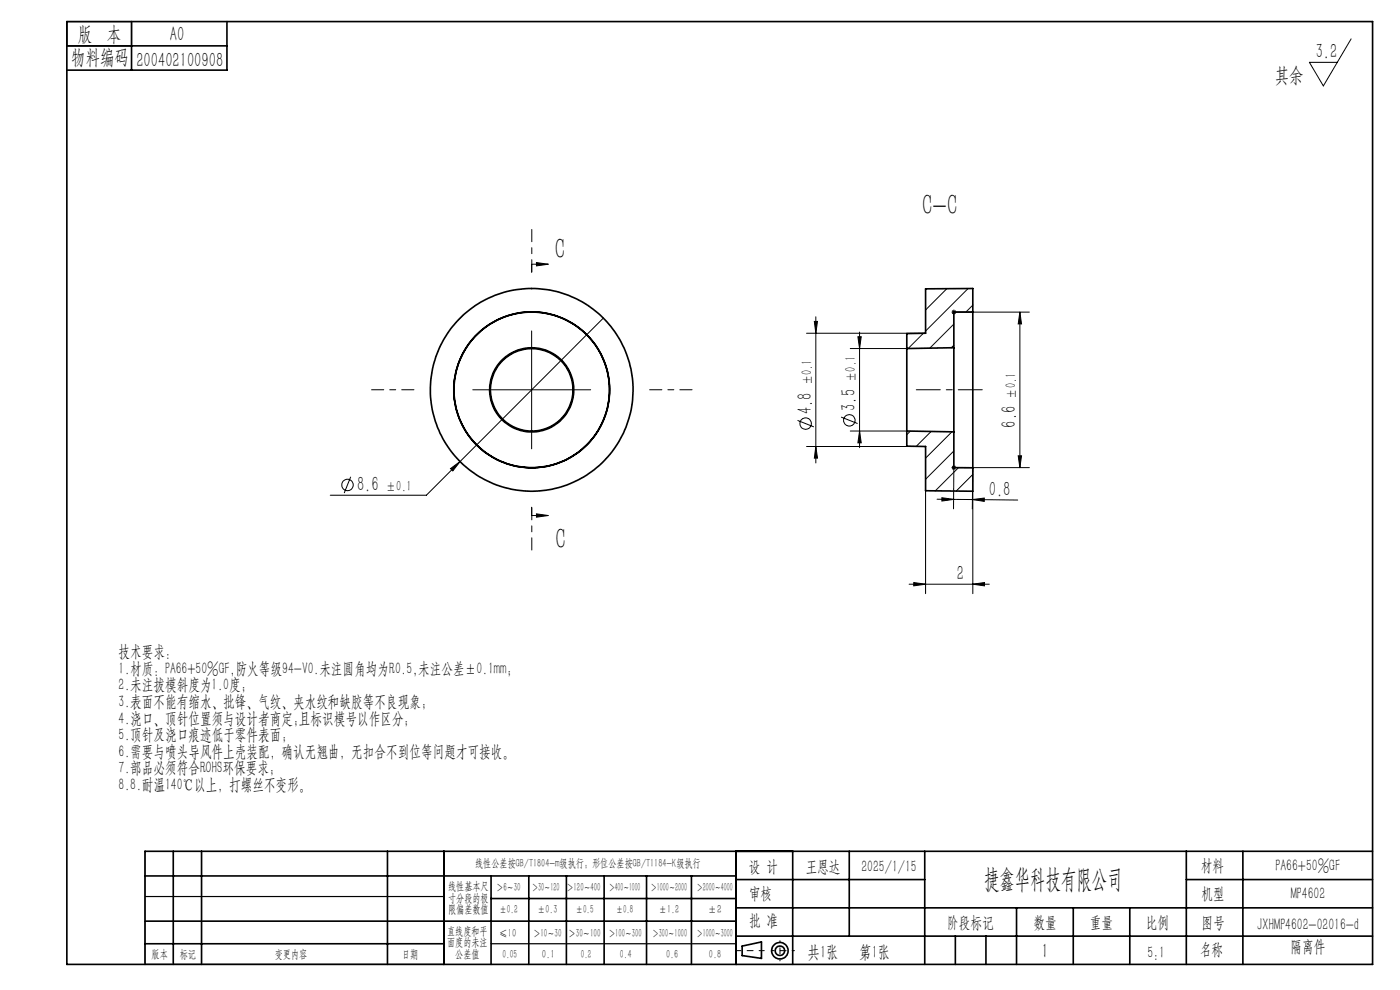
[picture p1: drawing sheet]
<svg xmlns="http://www.w3.org/2000/svg" width="297mm" height="210mm" viewBox="0 0 297 210" stroke-linecap="round" stroke-linejoin="round" font-family="sans-serif">
<g fill="none" stroke="#000" stroke-width=".21">
<path d="M286.6 8.2l-5.9 10-2.9-5h5.9M113.8 55.7l2.5 .3-2.5 .4zM116.3 56h-3.5v1.8M112.8 70.2v25M128 67.5l-30.4 30.4M171.1 70.7h25.3M172.8 68.2h.6l-.3 2.5zM173.1 67.2v31M180.4 73.9h12M182 71.4h.7l-.3 2.5zM182.4 70.4v24.6M195.9 70.7l-3.2 3.2"/>
<path d="M200.9 61.2l-4.5 4.5M201.9 66.2h16.5M202 65.9l.7 .7M202.4 65.7v1M202.4 68.7l-5.2 5.2M202.4 73.2l-.6 .6M202.7 65.9l-.7 .7M205.4 61.2l-9 9M206.4 64.7l-1.5 1.5M216.4 66.2l.3 2.5h-.7zM216.4 66.2v33M95.6 99.4l2-1.5-1.5 2z"/>
<path d="M97.6 97.9l-7.1 7.1h-20.4M100.3 82.7h25M169.2 89.2l3.4 1.3M171.1 94.7h25.3M173.1 94.7l.3 2.5h-.6zM178.4 88.5l3.5 1.3M180.4 91.4h12M182.4 91.4l.3 2.5h-.7zM193.1 91.5l-.7 .7M197.5 91.5l-3.1 3.2M201.9 99.2h16.5M201.9 91.6l-5.5 5.6"/>
<path d="M202 98.8l.7 .7M202.4 98.7v1M202.4 95.7l-6 6M202.4 99.2l-.1 8.7M202.7 98.8l-.7 .7M203.3 99.2l-4.9 4.9M206.4 99.2l-.1 8.8M216 96.7h.7l-.3 2.5zM74.4 101.1l-1.4 3.5M112.8 107.6v1.8h3.5M113.8 109l2.5 .4-2.5 .3zM196.4 104.1v21.8"/>
<path d="M198.8 105.9l7.5 .1M199.8 105.6l2.5 .3-2.5 .4zM206.3 106l2.5-.4v.8zM206.3 106l9.6 .1M206.4 104.2v21.7M206.4 100.6l-3.6 3.6M192.9 123.9h17M193.9 123.6l2.5 .3-2.5 .4zM206.4 123.9l2.4-.3v.7z"/>
<circle cx="170.9" cy="89.8" r="1.2"/>
<circle cx="180.2" cy="89.2" r="1.21"/>
<circle cx="73.7" cy="102.9" r="1.21"/>
</g>
<g fill="none" stroke="#000" stroke-width=".35">
<path d="M14.2 4.6h277v200h-277zM14.2 9.7h34M27.9 4.6v10.3M48.2 4.6v10.3h-34M192.4 73.9v17.5M202.4 73.8v17.8M202.4 73.8l-10 .1M206.4 66.2v33M206.4 66.2v-5l-10 .1v9.4l-4 .1v3.1M206.4 66.2h-4v7.6M192.4 91.4v3.2l4 .1v9.4l10 .1v-5M192.4 91.4l10 .2"/>
<path d="M202.4 91.6v7.6h4M30.8 195.4h125.4M30.8 185.8h125.4M36.8 180.6v24M42.8 180.6v24M82.2 180.6v24M94.2 180.6v24M104.2 185.8v18.8M104.2 190.6h52M112.2 185.8v18.8M120.2 185.8v18.8M128.2 185.8v18.8"/>
<path d="M137.2 185.8v18.8M146.7 185.8v18.8M156.2 180.6v24M156.2 186.6h40M156.2 198.6h135M156.2 192.6h135M168.2 180.6v24M180.2 180.6v18M196.2 180.6v24M202.7 198.6v6M209.2 198.6v6M215.7 192.6v12"/>
<path d="M227.7 192.6v12M239.7 192.6v12M251.7 186.6h39.5M251.7 180.6v24M263.7 180.6v24M291.2 180.6h-260.4v24M30.8 200.2h63.4M157.4 200.7l4.1-.9v3.5l-4.1-.6z"/>
<circle cx="112.8" cy="82.7" r="8.9"/>
<circle cx="112.8" cy="82.7" r="16.5"/>
<circle cx="112.8" cy="82.7" r="21.5"/>
<circle cx="112.8" cy="82.7" r="8.7"/>
<circle cx="165.5" cy="201.7" r="1.74"/>
<circle cx="165.5" cy="201.7" r="1"/>
</g>
<path d="M194.4 82.7h14" fill="none" stroke="#000" stroke-width=".21" stroke-dasharray="15.2 1.3 1.3 1.3" stroke-dashoffset="10.1"/>
<path d="M112.8 57.7v-9M87.8 82.7h-9M137.8 82.7h9M112.8 107.7v9" fill="none" stroke="#000" stroke-width=".21" stroke-dasharray="15.2 1.3 1.3 1.3" stroke-dashoffset="12.6"/>
<path d="M162.1 201.7h-6" fill="none" stroke="#000" stroke-width=".21" stroke-dasharray="15.2 1.3 1.3 1.3" stroke-dashoffset="14.1"/>
<path d="M168.5 201.7h-4.8" fill="none" stroke="#000" stroke-width=".21" stroke-dasharray="15.2 1.3 1.3 1.3" stroke-dashoffset="14.7"/>
<path d="M165.5 199.6v4.2" fill="none" stroke="#000" stroke-width=".21" stroke-dasharray="15.2 1.3 1.3 1.3" stroke-dashoffset="15"/>
<path d="M14.2 4.6h13.7v5.1h-13.7zM30.8 190.2h63.4M30.8 204.6h63.4M104.2 200.2h52" fill="none" stroke="#000" stroke-width=".25"/>
<g fill="#000">
<path d="M95.6 99.4l2-1.5-1.5 2z"/>
<path d="M113.8 55.7l2.5 .3-2.5 .4zM113.8 109l2.5 .4-2.5 .3z"/>
<path d="M172.8 68.2h.6l-.3 2.5zM173.1 94.7l.3 2.5h-.6z"/>
<path d="M182 71.4h.7l-.3 2.5zM182.4 91.4l.3 2.5h-.7z"/>
<path d="M216.4 66.2l.3 2.5h-.7zM216 96.7h.7l-.3 2.5z"/>
<path d="M206.3 106l2.5-.4v.8zM199.8 105.6l2.5 .3-2.5 .4z"/>
<path d="M193.9 123.6l2.5 .3-2.5 .4zM206.4 123.9l2.4-.3v.7z"/>
</g>
<g font-size="6.3">
<text x="195.6" y="45.6">C-C</text>
<text x="117.7" y="55">C</text>
<text x="117.8" y="116.4">C</text>
</g>
<text font-size="5.6" x="208.8" y="188.3">捷鑫华科技有限公司</text>
<g font-size="4.4">
<text x="16.5" y="8.6">版 本</text>
<text x="36.1" y="8.6">A0</text>
<text x="15.1" y="13.7">物料编码</text>
<text x="28.9" y="14.2">200402100908</text>
<text x="270.5" y="17.3">其余</text>
<text x="279.1" y="12.3">3.2</text>
<text x="172.2" y="87.8" transform="rotate(-90 172.2 87.8)">4.8</text>
<text x="181.5" y="87.1" transform="rotate(-90 181.5 87.1)">3.5</text>
<text x="215.5" y="90.7" transform="rotate(-90 215.5 90.7)">6.6</text>
<text x="75.7" y="104.2">8.6</text>
<text x="209.8" y="105.1">0.8</text>
<text x="203" y="123">2</text>
<text x="221" y="203.2">1</text>
</g>
<g font-size="3.8">
<text x="171.3" y="203.2">共1张</text>
<text x="182.3" y="203.2">第1张</text>
</g>
<g font-size="3.5">
<text x="25.2" y="139.4">技术要求:</text>
<text x="25.2" y="142.9">1.材质：PA66+50%GF,防火等级94-V0.未注圆角均为R0.5,未注公差±0.1mm；</text>
<text x="25.2" y="146.4">2.未注拔模斜度为1.0度；</text>
<text x="25.2" y="149.9">3.表面不能有缩水、批锋、气纹、夹水纹和缺胶等不良现象；</text>
<text x="25.2" y="153.5">4.浇口、顶针位置须与设计者商定;且标识模号以作区分；</text>
<text x="25.2" y="157">5.顶针及浇口痕迹低于零件表面;</text>
<text x="25.2" y="160.5">6.需要与喷头导风件上壳装配，确认无翘曲，无扣合不到位等问题才可接收。</text>
<text x="25.2" y="164.1">7.部品必须符合ROHS环保要求；</text>
<text x="25.2" y="167.6">8.8.耐温140℃以上，打螺丝不变形。</text>
<text x="158.9" y="184.9">设 计</text>
<text x="170.9" y="184.9">王恩达</text>
<text x="182.7" y="184.9">2025/1/15</text>
<text x="254.7" y="184.7">材料</text>
<text x="270.6" y="184.7">PA66+50%GF</text>
<text x="158.9" y="190.8">审核</text>
<text x="254.9" y="190.7">机型</text>
<text x="273.8" y="190.8">MP4602</text>
<text x="158.9" y="196.5">批 准</text>
<text x="200.9" y="196.9">阶段标记</text>
<text x="219.3" y="196.9">数量</text>
<text x="231.2" y="196.9">重量</text>
<text x="243.1" y="196.9">比例</text>
<text x="254.9" y="196.9">图号</text>
<text x="266.7" y="197.3">JXHMP4602-02016-d</text>
<text x="243.4" y="203.2">5:1</text>
<text x="254.5" y="202.5">名称</text>
<text x="273.8" y="201.8">隔离件</text>
</g>
<g font-size="3.1">
<text x="172.2" y="81.7" transform="rotate(-90 172.2 81.7)">±0.1</text>
<text x="181.5" y="81" transform="rotate(-90 181.5 81)">±0.1</text>
<text x="215.5" y="84.6" transform="rotate(-90 215.5 84.6)">±0.1</text>
<text x="81.9" y="104.2">±0.1</text>
</g>
<g font-size="2.5">
<text x="100.8" y="184">线性公差按GB/T1804-m级执行；形位公差按GB/T1184-K级执行</text>
<text x="95.1" y="188.8">线性基本尺</text>
<text x="95.1" y="191.3">寸分段的极</text>
<text x="105.3" y="189.1">＞6～30</text>
<text x="112.9" y="189.1">＞30～120</text>
<text x="120.2" y="188.9">＞120～400</text>
<text x="129.2" y="188.9">＞400～1000</text>
<text x="138.1" y="189.1">＞1000～2000</text>
<text x="147.8" y="189.1">＞2000～4000</text>
<text x="95.1" y="193.8">限偏差数值</text>
<text x="105.9" y="193.8">±0.2</text>
<text x="114.1" y="193.8">±0.3</text>
<text x="122.2" y="193.8">±0.5</text>
<text x="130.7" y="193.8">±0.8</text>
<text x="139.8" y="193.8">±1.2</text>
<text x="150.2" y="193.8">±2</text>
<text x="32.2" y="203.2">版本</text>
<text x="38.1" y="203.2">标记</text>
<text x="58.3" y="203.2">变更内容</text>
<text x="85.3" y="203.2">日期</text>
<text x="94.8" y="198.3">直线度和平</text>
<text x="94.8" y="200.7">面度的未注</text>
<text x="96.6" y="203.2">公差值</text>
<text x="105.9" y="198.7">≤10</text>
<text x="106.6" y="203.2">0.05</text>
<text x="113.2" y="198.7">＞10～30</text>
<text x="115" y="203.2">0.1</text>
<text x="120.6" y="198.7">＞30～100</text>
<text x="123.2" y="203.2">0.2</text>
<text x="129.1" y="198.7">＞100～300</text>
<text x="131.5" y="203.2">0.4</text>
<text x="138.4" y="198.7">＞300～1000</text>
<text x="141.3" y="203.2">0.6</text>
<text x="147.8" y="198.7">＞1000～3000</text>
<text x="150.4" y="203.2">0.8</text>
</g>
</svg>
